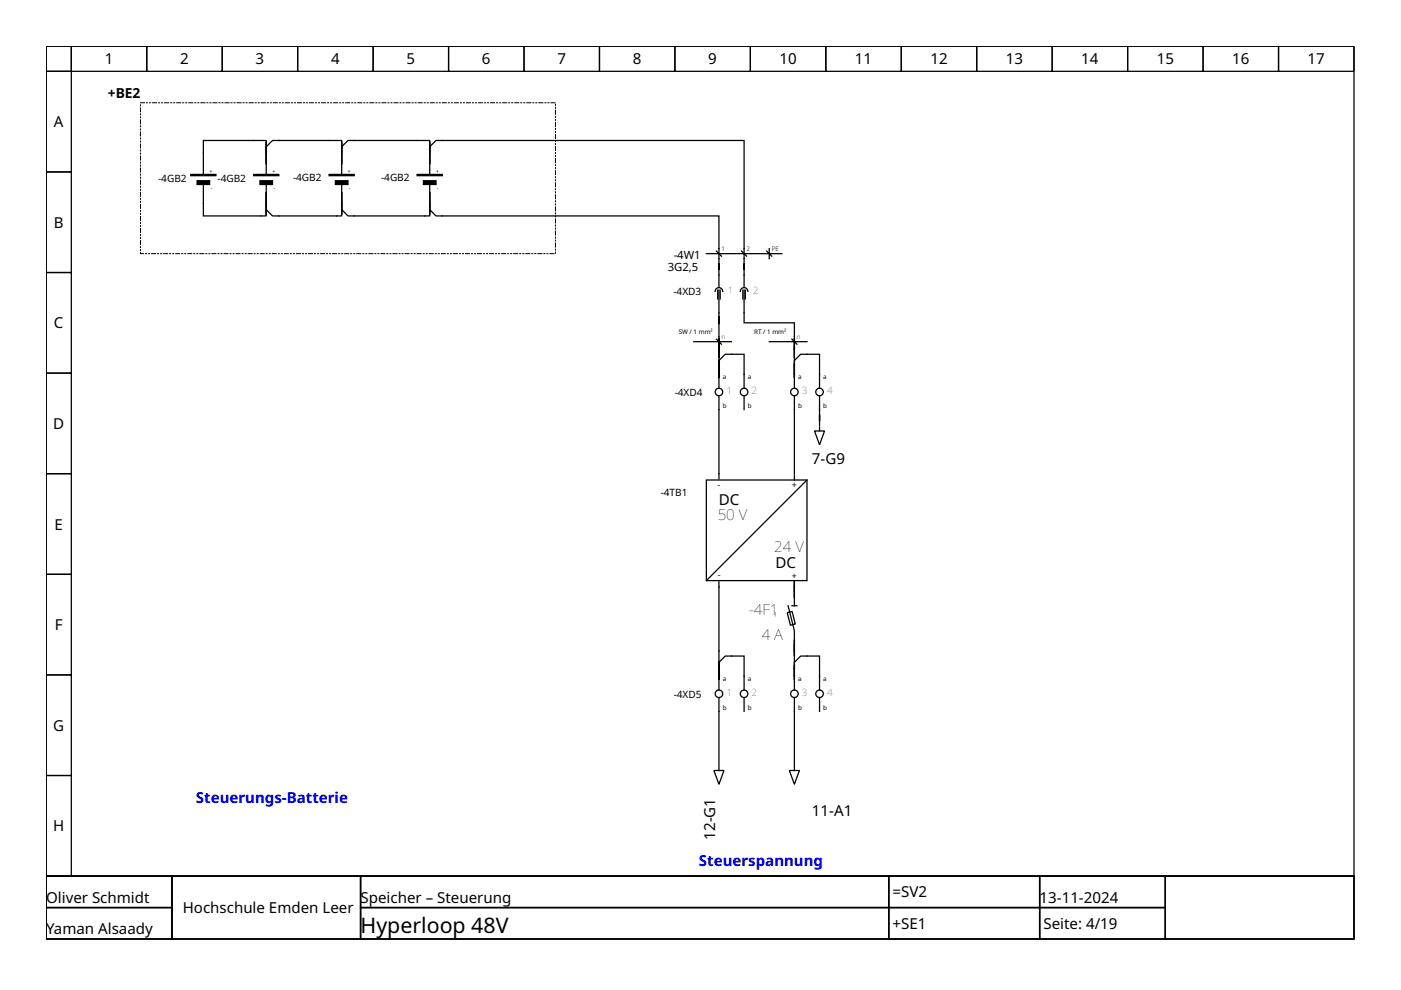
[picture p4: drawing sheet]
<svg xmlns="http://www.w3.org/2000/svg" width="297mm" height="210mm" viewBox="0 0 297 210" stroke-linecap="round" stroke-linejoin="round" font-family="sans-serif">
<g fill="none" stroke="#000" stroke-width=".27">
<path d="M9.8 9.8h277.3v176h-277.3zM9.8 9.8h5.3v5.3h-5.3zM9.8 15.1h5.3v21.4h-5.3zM15.1 9.8h16v5.3h-16zM31.1 9.8h16v5.3h-16zM47.1 9.8h16v5.3h-16zM63.1 9.8h16v5.3h-16zM79.1 9.8h16v5.3h-16zM95.1 9.8h16v5.3h-16zM111.1 9.8h16v5.3h-16zM127.1 9.8h16v5.3h-16zM143.1 9.8h16v5.3h-16z"/>
<path d="M159.1 9.8h16v5.3h-16zM175.1 9.8h16v5.3h-16zM191.1 9.8h16v5.3h-16zM207.1 9.8h16v5.3h-16zM223.1 9.8h16v5.3h-16zM239.1 9.8h16v5.3h-16zM255.1 9.8h16v5.3h-16zM271.1 9.8h16v5.3h-16zM9.8 36.5h5.3v21.3h-5.3zM40.5 37h5.3v.3h-5.3zM43.1 38.6v7.2h13.3v-2.7M53.8 37h5.3v.3h-5.3z"/>
<path d="M56.4 30.1v4.8zM56.4 32.5v-1.4l1.4-1.3h14.6v2.7M56.4 32.5v-2.7h-13.3v7.2M56.4 32.5v4.5M56.4 38.6v4.5M69.8 37h5.3v.3h-5.3zM72.4 32.5v-1.4l1.4-1.3h17.3v2.7M72.4 32.5v4.5M72.4 38.6v4.5M72.4 30.1v4.8zM88.4 37h5.4v.3h-5.4zM91.1 30.1v4.8z"/>
<path d="M91.1 32.5v-1.4l1.3-1.3h65.4v30.9M91.1 32.5v4.5M91.1 38.6v4.5M9.8 57.8h5.3v21.3h-5.3zM56.4 40.7v4.8zM56.4 43.1v1.3l1.4 1.4h1.3h13.3v-2.7M72.4 43.1v1.3l1.4 1.4h3.7h13.6v-2.7M72.4 40.7v4.8zM91.1 40.7v4.8zM91.1 43.1v1.3l1.3 1.4h60v14.9M149.8 53.8h16M151.9 53.2l1.1 1.1"/>
<path d="M157.2 53.2l1.1 1.1M162.6 53.2l1 1.1M163.1 52.7v2.1M9.8 79.1h5.3v21.3h-5.3zM147.1 72.4h8M151.6 61.8a.8 .8 0 0 1 .8-.8 .8 .8 0 0 1 .8 .8M151.9 71.9l1.1 1.1M152.2 61.5v1.9M152.4 77.8v2.4v-3.2v5.3M152.4 61.5v16.3v-1.4l1.4-1.3h4v7.2M152.7 61.5v1.9M157 61.8a.8 .8 0 0 1 .8-.8 .8 .8 0 0 1 .8 .8"/>
<path d="M157.5 61.5v1.9M157.8 61.5v6.9h10.6v9.4v-1.4l1.4-1.3h4v7.2M158 61.5v1.9M163.1 72.4h8M167.9 71.9l1.1 1.1M168.4 77.8v2.4v-3.2v5.3M152.4 83.9v17.6M157.8 83.9v2.9M168.4 83.9v16.5M172.7 91.4h2.1l-1 2.9zM173.8 83.9v6.4M173.8 90.6v.8"/>
<path d="M9.8 100.4h5.3v21.4h-5.3zM149.8 101.8h21.3v21.3h-21.3zM168.4 100.7v1.1M171.1 101.8l-21.3 21.3M9.8 121.8h5.3v21.3h-5.3zM152.4 123.4v18.4v-1.4l1.4-1.3h4v7.2M166.9 129.9l1-.3 .7 2.7-1 .3zM167.1 128.4l1.3 5.4v2.6M167.9 128.4h1.1M168.4 125.8v2.6M168.4 123.4v3.4v-3.7v2.4M168.4 136.7v2.4v-3.5v6.2v-1.4l1.4-1.3h4v7.2"/>
<path d="M9.8 143.1h5.3v21.3h-5.3zM152.4 141.8v2.4v-3.2v5.3M152.4 147.9v14.4M157.8 147.9v2.9M168.4 147.9v14.4M168.4 141.8v2.4v-3.2v5.3M173.8 147.9v2.9M9.8 164.4h5.3v21.4h-5.3zM151.4 163.4h2.1l-1.1 2.9zM152.4 162.6v.8M167.4 163.4h2.1l-1.1 2.9zM168.4 162.6v.8"/>
<path d="M9.8 185.8h277.3v13.3h-277.3zM9.8 185.8h26.7v6.6h-26.7zM9.8 192.4h26.7v6.7h-26.7zM36.5 185.8h39.9v13.3h-39.9zM76.4 185.8h112v6.6h-112zM76.4 192.4h112v6.7h-112zM188.4 185.8h32v6.6h-32zM188.4 192.4h32v6.7h-32zM220.4 185.8h26.7v6.6h-26.7zM220.4 192.4h26.7v6.7h-26.7zM247.1 185.8h40v13.3h-40z"/>
<circle cx="152.4" cy="83.1" r=".8"/>
<circle cx="157.8" cy="83.1" r=".8"/>
<circle cx="168.4" cy="83.1" r=".8"/>
<circle cx="173.8" cy="83.1" r=".8"/>
<circle cx="152.4" cy="147.1" r=".8"/>
<circle cx="157.8" cy="147.1" r=".8"/>
<circle cx="168.4" cy="147.1" r=".8"/>
<circle cx="173.8" cy="147.1" r=".8"/>
</g>
<path d="M29.8 21.8h88v32h-88z" fill="none" stroke="#000" stroke-width=".21" stroke-dasharray=".9 .4 .2 .4 .2 .4"/>
<g fill="#000" stroke="#000" stroke-width=".27">
<path d="M41.8 38.3h2.6v.8h-2.6z" fill-rule="evenodd"/>
<path d="M55.1 38.3h2.7v.8h-2.7z" fill-rule="evenodd"/>
<path d="M71.1 38.3h2.7v.8h-2.7z" fill-rule="evenodd"/>
<path d="M89.8 38.3h2.6v.8h-2.6z" fill-rule="evenodd"/>
</g>
<text font-size="4.5" x="76.4" y="197.8">Hyperloop 48V</text>
<g font-size="3.2">
<text x="22.2" y="13.7">1</text>
<text x="38.2" y="13.7">2</text>
<text x="54.2" y="13.7">3</text>
<text x="70.2" y="13.7">4</text>
<text x="86.2" y="13.7">5</text>
<text x="102.2" y="13.7">6</text>
<text x="118.2" y="13.7">7</text>
<text x="134.2" y="13.7">8</text>
<text x="150.2" y="13.7">9</text>
<text x="165.3" y="13.7">10</text>
<text x="181.3" y="13.7">11</text>
<text x="197.3" y="13.7">12</text>
<text x="213.3" y="13.7">13</text>
<text x="229.3" y="13.7">14</text>
<text x="245.2" y="13.7">15</text>
<text x="261.2" y="13.7">16</text>
<text x="277.2" y="13.7">17</text>
<text x="11.4" y="27">A</text>
<text x="11.4" y="48.3">B</text>
<text x="11.4" y="69.6">C</text>
<text x="11.3" y="91">D</text>
<text x="172.2" y="98.3">7-G9</text>
<text x="152.4" y="107.1">DC</text>
<text x="11.6" y="112.3">E</text>
<text x="152.2" y="110.3">50 V</text>
<text x="164.2" y="117">24 V</text>
<text x="164.4" y="120.4">DC</text>
<text x="158.8" y="130.3">-4F1</text>
<text x="11.6" y="133.6">F</text>
<text x="161.5" y="135.6">4 A</text>
<text x="11.3" y="155">G</text>
<text x="172.2" y="173">11-A1</text>
<text x="11.3" y="176.3">H</text>
<text x="151.6" y="178" transform="rotate(-90 151.6 178)">12-G1</text>
<text x="9.8" y="191.4">Oliver Schmidt</text>
<text x="76.4" y="191.4">Speicher – Steuerung</text>
<text x="189.3" y="190.3">=SV2</text>
<text x="220.4" y="191.4">13-11-2024</text>
<text x="38.7" y="193.6">Hochschule Emden Leer</text>
<text x="189.3" y="197">+SE1</text>
<text x="221.2" y="197">Seite: 4/19</text>
<text x="9.8" y="198">Yaman Alsaady</text>
</g>
<g font-size="3.2" fill="#00f">
<text x="41.5" y="170.3">Steuerungs-Batterie</text>
<text x="148.2" y="183.6">Steuerspannung</text>
</g>
<text font-size="2.9" x="22.9" y="20.7">+BE2</text>
<g font-size="2.4">
<text x="141.6" y="57.5">3G2,5</text>
<text x="142.8" y="54.8">-4W1</text>
<text x="164.7" y="129.8" transform="rotate(90 164.7 129.8)">_</text>
</g>
<g font-size="2.1">
<text x="33.5" y="38.6">-4GB2</text>
<text x="46.1" y="38.6">-4GB2</text>
<text x="62.1" y="38.3">-4GB2</text>
<text x="80.8" y="38.3">-4GB2</text>
<text x="142.8" y="62.6">-4XD3</text>
<text x="143" y="83.9">-4XD4</text>
<text x="140.1" y="105.2">-4TB1</text>
<text x="142.8" y="147.9">-4XD5</text>
</g>
<g font-size="2.1" fill="#00f">
<text x="154.3" y="62.3">1</text>
<text x="159.6" y="62.3">2</text>
<text x="154" y="83.6">1</text>
<text x="159.4" y="83.6">2</text>
<text x="170" y="83.6">3</text>
<text x="175.4" y="83.6">4</text>
<text x="154" y="147.6">1</text>
<text x="159.4" y="147.6">2</text>
<text x="170" y="147.6">3</text>
<text x="175.4" y="147.6">4</text>
</g>
<g font-size="1.9">
<text x="152.1" y="103.4">-</text>
<text x="167.9" y="103.5">+</text>
<text x="152.2" y="122.6">-</text>
<text x="167.9" y="122.7">+</text>
</g>
<g font-size="1.3">
<text x="153" y="53.2">1</text>
<text x="158.3" y="53.2">2</text>
<text x="163.6" y="53.2">PE</text>
<text x="143.9" y="70.8">SW / 1 mm²</text>
<text x="159.9" y="70.8">RT / 1 mm²</text>
<text x="153.2" y="80.4">a</text>
<text x="158.6" y="80.4">a</text>
<text x="169.2" y="80.4">a</text>
<text x="174.6" y="80.4">a</text>
<text x="153.2" y="86.6">b</text>
<text x="158.6" y="86.6">b</text>
<text x="169.2" y="86.6">b</text>
<text x="174.6" y="86.6">b</text>
<text x="153.2" y="144.4">a</text>
<text x="158.6" y="144.4">a</text>
<text x="169.2" y="144.4">a</text>
<text x="174.6" y="144.4">a</text>
<text x="153.2" y="150.6">b</text>
<text x="158.6" y="150.6">b</text>
<text x="169.2" y="150.6">b</text>
<text x="174.6" y="150.6">b</text>
</g>
<g font-size="1.3" fill="#00f">
<text x="153" y="71.9">n</text>
<text x="169" y="71.9">n</text>
</g>
<g font-size="1.1">
<text x="44.4" y="36.7">+</text>
<text x="44.7" y="40.2">-</text>
<text x="57.8" y="36.7">+</text>
<text x="58" y="40.2">-</text>
<text x="73.8" y="36.7">+</text>
<text x="74" y="40.2">-</text>
<text x="92.4" y="36.7">+</text>
<text x="92.7" y="40.2">-</text>
</g>
</svg>
